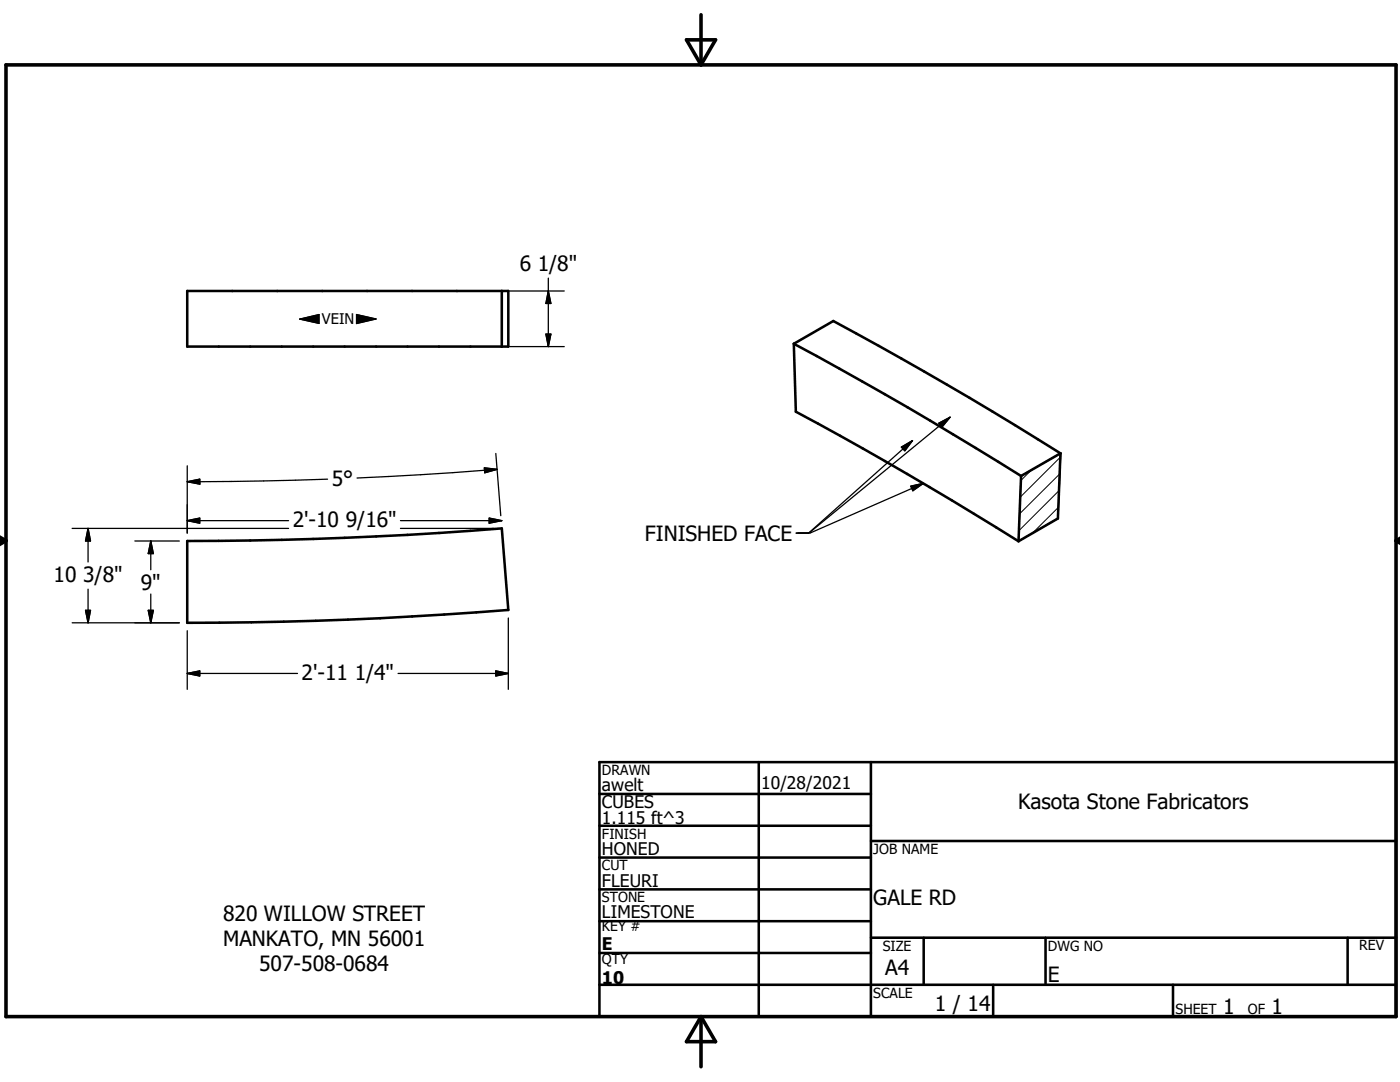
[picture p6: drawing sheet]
<svg xmlns="http://www.w3.org/2000/svg" width="279mm" height="216mm" viewBox="0 0 279 216" stroke-linecap="round" stroke-linejoin="round" font-family="sans-serif">
<g fill="none" stroke="#000" stroke-width=".51">
<path d="M37.4 58.1h64v11.1h-64zM100.1 58.1v11.1M158.4 68.6l7.9-4.5a781.7 781.7 0 0 1 45.3 26.4M158.4 68.6a769.6 769.6 0 0 1 45.4 26.4M158.4 68.6l.4 13.6a745.2 745.2 0 0 1 44.5 25.8M203.8 95l-.5 13M211.6 90.5l-7.8 4.5M211.6 90.5l-.5 13-7.8 4.5M37.4 107.9a793.2 793.2 0 0 0 62.7-2.5l1.3 16.3a793.8 793.8 0 0 1-64 2.6zM119.6 158.4h54.2M119.6 152.1h159v50.8h-159zM151.4 152.1v50.8"/>
<path d="M173.8 152.1v50.8M119.6 164.8h54.2M119.6 171.1h54.2M119.6 177.5h54.2M173.8 167.8h104.8M119.6 183.8h54.2M119.6 190.2h54.2M119.6 196.5h159M173.8 187.1h104.8M184.3 187.1v9.4M198.2 196.5v6.4M208.7 187.1v9.4"/>
<path d="M234.1 196.5v6.4M268.9 187.1v9.4"/>
</g>
<path d="M59.8 63.7l3.9-.9v1.7zM71.1 62.8l4 .8-4 1z" fill="#000" stroke="#000" stroke-width=".2"/>
<path d="M205.8 93.8l-2 2.1M211.4 97.9l-8.1 8M211.5 94.5l-8 8M211.7 91.2l-8.1 8M211.2 101.2l-5.2 5.2" fill="none" stroke="#000" stroke-width=".2"/>
<path d="M1.2 12.9h277.4v190h-277.4zM137 7.9h5.8l-2.9 5zM139.9 2.9v10M-.1 107.9h1.3M-.1 107.2l1.3 .7M1.2 107.9l-1.2 .7M278.6 107.9h.8M278.6 107.9l.8 .5M279.4 107.4l-.8 .5M139.9 202.9v10M139.9 202.9l2.9 5h-5.8z" fill="none" stroke="#000" stroke-width=".71"/>
<g fill="none" stroke="#000" stroke-width=".25">
<path d="M101.7 58.1h10.9M109.4 55.5v13.7M109.4 58.1l.5 2.4h-1zM59.8 63.7l3.9-.9v1.7zM71.1 62.8l4 .8-4 1zM101.7 69.2h10.9M108.9 66.7h1l-.5 2.5zM37.4 92.9v13.5M37.4 96.1l2.5-.5v1zM65.4 95.6l-12.8 .4-15.2 .1M96.7 93.4l2.5 .3-2.5 .6zM98.9 90.5l1 12.4"/>
<path d="M99.2 93.7l-15.2 1-12.8 .7M179.9 89.2l2.2-1.3-1.5 2.1zM181.8 97l2.5-.6-2.1 1.5zM182.1 87.9l-20.7 18.5h-2.5M184.3 96.4l-22.5 9.9h-2.6M187.4 84.4l2.2-1.2-1.6 2zM189.6 83.2l-28.2 23.2h-2.5M203.8 95l7.9-4.6-.6 13.1-7.8 4.5zM14.4 105.4h43.2M17.6 105.4l.5 2.5h-1zM17.6 105.4v6.7M17.6 117.6v6.7"/>
<path d="M26.9 107.9h8.9M30.1 107.9v5.8M30.1 118.5v5.8M30.1 107.9l.5 2.6h-1zM37.4 103.9l2.5-.5v1zM37.4 103.9h20.2M79.9 103.9h20.2M79.9 105.4h18.6M97.6 103.4l2.5 .5-2.5 .5zM14.4 124.3h21.4M17.1 121.8h1l-.5 2.5zM29.6 121.8h1l-.5 2.5z"/>
<path d="M37.4 134.4h22M37.4 134.4l2.5-.5v1zM37.4 125.8v11.8M79.4 134.4h22M98.9 133.9l2.5 .5-2.5 .5zM101.4 123.3v14.3"/>
</g>
<g fill="#000" stroke="#000" stroke-width=".25">
<path d="M108.9 66.7h1l-.5 2.5zM109.4 58.1l.5 2.4h-1zM37.4 96.1l2.5-.5v1zM96.7 93.4l2.5 .3-2.5 .6zM179.9 89.2l2.2-1.3-1.5 2.1zM181.8 97l2.5-.6-2.1 1.5zM187.4 84.4l2.2-1.2-1.6 2zM17.6 105.4l.5 2.5h-1zM30.1 107.9l.5 2.6h-1zM37.4 103.9l2.5-.5v1zM97.6 103.4l2.5 .5-2.5 .5zM17.1 121.8h1l-.5 2.5z"/>
<path d="M29.6 121.8h1l-.5 2.5zM37.4 134.4l2.5-.5v1zM98.9 133.9l2.5 .5-2.5 .5z"/>
</g>
<g font-size="4.2">
<text x="103.7" y="54.1">6 1/8&quot;</text>
<text x="66.2" y="97">5°</text>
<text x="58.4" y="105.2">2'-10 9/16&quot;</text>
<text x="128.7" y="107.9">FINISHED FACE</text>
<text x="10.7" y="116.1">10 3/8&quot;</text>
<text x="28.1" y="117.7">9&quot;</text>
<text x="60.2" y="135.6">2'-11 1/4&quot;</text>
<text x="203.2" y="161.5">Kasota Stone Fabricators</text>
<text x="44.5" y="183.7">820 WILLOW STREET</text>
<text x="174.3" y="180.5">GALE RD</text>
<text x="44.5" y="188.8">MANKATO, MN 56001</text>
<text x="51.7" y="193.8">507-508-0684</text>
<text x="176.7" y="194.6">A4</text>
<text x="209.1" y="196">E</text>
<text x="186.6" y="201.7">1 / 14</text>
<text x="244.1" y="202.3">1</text>
<text x="253.8" y="202.3">1</text>
</g>
<g font-size="3.5">
<text x="120.1" y="157.9">awelt</text>
<text x="120.1" y="161.2">CUBES</text>
<text x="151.9" y="157.4">10/28/2021</text>
<text x="120.1" y="164.5">1.115 ft^3</text>
<text x="120.1" y="170.6">HONED</text>
<text x="120.1" y="176.9">FLEURI</text>
<text x="120.1" y="183.3">LIMESTONE</text>
<text x="120.1" y="189.7">E</text>
<text x="120.1" y="196.3">10</text>
</g>
<text font-size="2.9" x="64.3" y="64.7">VEIN</text>
<g font-size="2.8">
<text x="120.1" y="154.6">DRAWN</text>
<text x="120.1" y="167.3">FINISH</text>
<text x="120.1" y="173.7">CUT</text>
<text x="174.3" y="170.4">JOB NAME</text>
<text x="120.1" y="180">STONE</text>
<text x="120.1" y="185.8">KEY #</text>
<text x="176.2" y="189.7">SIZE</text>
<text x="209.1" y="189.7">DWG NO</text>
<text x="271.3" y="189.7">REV</text>
<text x="120.1" y="192.4">QTY</text>
<text x="174.3" y="199.1">SCALE</text>
<text x="234.6" y="202.3">SHEET</text>
<text x="249" y="202.3">OF</text>
</g>
</svg>
